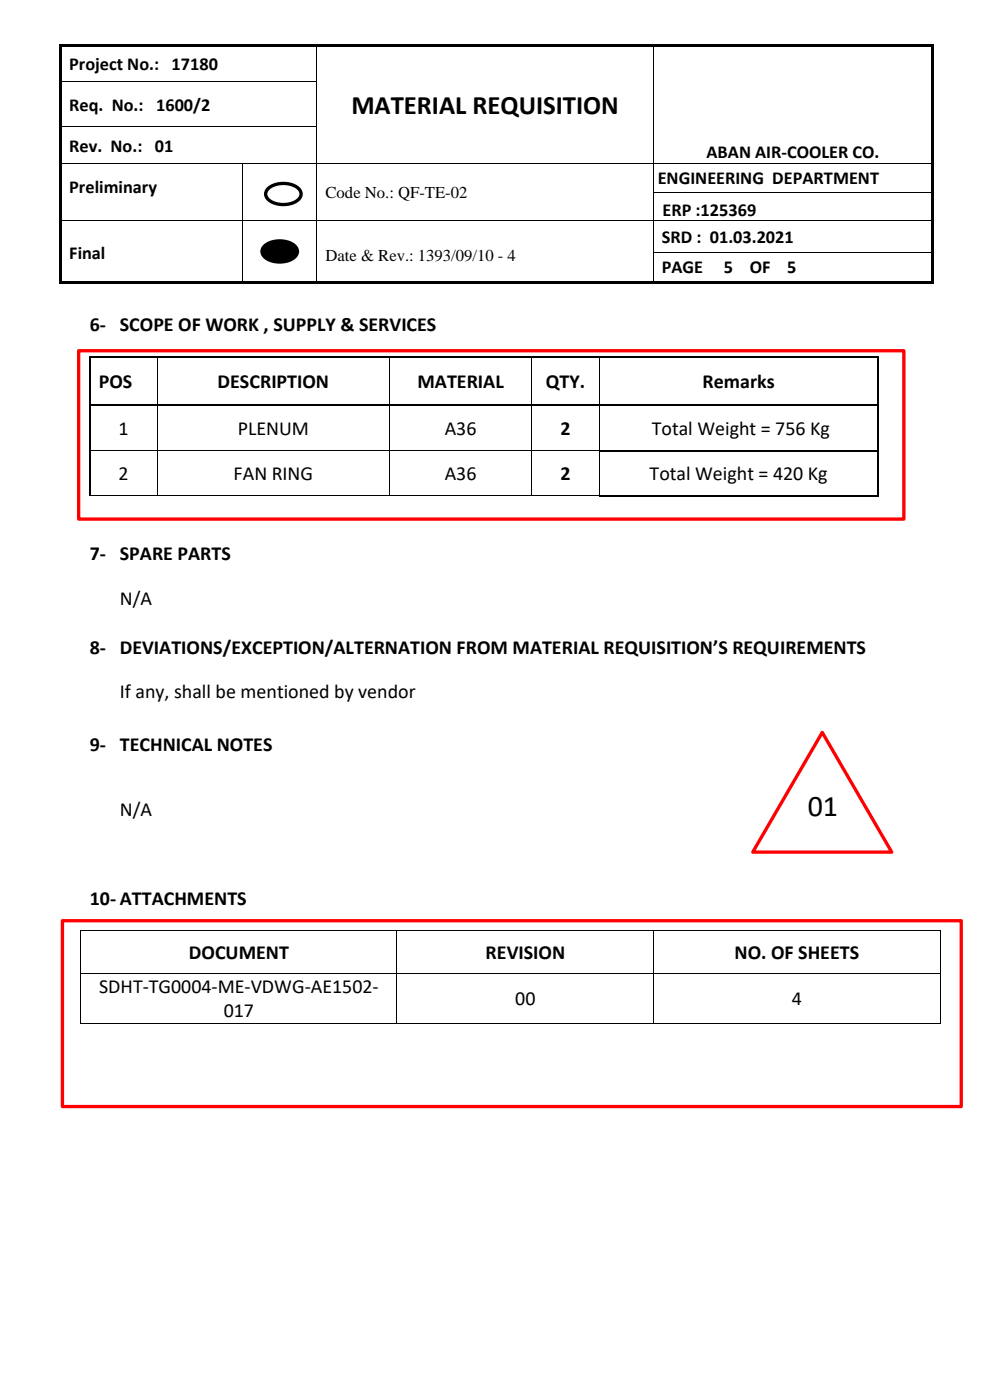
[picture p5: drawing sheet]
<svg xmlns="http://www.w3.org/2000/svg" width="210mm" height="297mm" viewBox="0 0 210 297" stroke-linecap="round" stroke-linejoin="round" font-family="sans-serif">
<g fill="#000">
<path d="M12.5 9.3h.5v.5h-.5zM13 9.3h54v.5h-54zM67 9.3h.5v.5h-.5zM67 17.2h.2v.5h-.2zM67.5 9.3h70.9v.5h-70.9zM138.4 9.3h.6v.5h-.6zM138.4 17.2h.2v.5h-.2zM139 9.3h58.4v.5h-58.4zM197.4 9.3h.5v.5h-.5zM12.5 34.5h.5v.2h-.5zM51.3 34.5h.2v.2h-.2zM67 26.6h.2v.6h-.2z"/>
<path d="M67 34.5h.2v.2h-.2zM138.4 26.6h.2v.6h-.2zM138.4 34.5h.2v.2h-.2zM197.4 34.5h.5v.2h-.5zM12.5 40.8h.5v.2h-.5zM12.5 46.8h.5v.2h-.5zM12.5 53.4h.5v.2h-.5zM51.3 40.8h.2v.2h-.2zM51.3 46.8h.2v.2h-.2zM51.3 53.4h.2v.2h-.2zM67 40.8h.2v.2h-.2zM67 46.8h.2v.2h-.2z"/>
<path d="M67 53.4h.2v.2h-.2zM138.4 40.8h.2v.2h-.2zM138.4 46.8h.2v.2h-.2zM138.4 53.4h.2v.2h-.2zM197.4 40.8h.5v.2h-.5zM197.4 46.8h.5v.2h-.5zM197.4 53.4h.5v.2h-.5zM12.5 59.7h.5v.5h-.5zM13 59.7h38.3v.5h-38.3zM51.3 59.7h.6v.5h-.6zM51.9 59.7h15.1v.5h-15.1zM67 59.7h.5v.5h-.5z"/>
<path d="M67.5 59.7h70.9v.5h-70.9zM138.4 59.7h.6v.5h-.6zM139 59.7h58.4v.5h-58.4zM197.4 59.7h.5v.5h-.5z"/>
</g>
<g fill="#000">
<path d="M12.5 9.8h.5v7.4h-.5z" fill-rule="evenodd"/>
<path d="M12.5 17.2h.5v.5h-.5z" fill-rule="evenodd"/>
<path d="M197.4 9.8h.5v7.4h-.5z" fill-rule="evenodd"/>
<path d="M197.4 17.2h.5v.5h-.5z" fill-rule="evenodd"/>
<path d="M12.5 17.7h.5v8.9h-.5z" fill-rule="evenodd"/>
<path d="M12.5 26.6h.5v.6h-.5z" fill-rule="evenodd"/>
<path d="M12.5 27.2h.5v7.3h-.5z" fill-rule="evenodd"/>
<path d="M197.4 17.7h.5v8.9h-.5z" fill-rule="evenodd"/>
<path d="M197.4 26.6h.5v.6h-.5z" fill-rule="evenodd"/>
<path d="M197.4 27.2h.5v7.3h-.5z" fill-rule="evenodd"/>
<path d="M12.5 34.7h.5v6.1h-.5z" fill-rule="evenodd"/>
<path d="M12.5 41h.5v5.8h-.5z" fill-rule="evenodd"/>
<path d="M12.5 47h.5v6.4h-.5z" fill-rule="evenodd"/>
<path d="M12.5 53.6h.5v6.1h-.5z" fill-rule="evenodd"/>
<path d="M55.9 52.4a5.2 5.2 0 0 1 6.8 0 1.73 1.73 0 0 1-1.1 2.7 5.3 5.3 0 0 1-5.7-.8 1.46 1.46 0 0 1 0-1.9z" fill-rule="evenodd"/>
<path d="M197.4 34.7h.5v6.1h-.5z" fill-rule="evenodd"/>
<path d="M197.4 41h.5v5.8h-.5z" fill-rule="evenodd"/>
<path d="M197.4 47h.5v6.4h-.5z" fill-rule="evenodd"/>
<path d="M197.4 53.6h.5v6.1h-.5z" fill-rule="evenodd"/>
</g>
<g fill="none" stroke="#000" stroke-width=".21">
<path d="M13 17.3h54M67.1 9.8v7.4M67.1 17.7v8.9M138.5 9.8v7.4M138.5 17.7v8.9M13 26.7h54M13 34.6h38.3M51.4 34.7v6.1M51.5 34.6h15.5M67.1 27.2v7.3M67.1 34.7v6.1M67.2 34.6h71.2"/>
<path d="M138.5 27.2v7.3M138.5 34.7v6.1M138.6 34.6h58.8M13 46.9h38.3M51.4 41v5.8M51.4 47v6.4M51.4 53.6v6.1M51.5 46.9h15.5M67.1 41v5.8M67.1 47v6.4M67.1 53.6v6.1M67.2 46.9h71.2"/>
<path d="M138.5 41v5.8M138.5 47v6.4M138.5 53.6v6.1M138.6 40.9h58.8M138.6 46.9h58.8M138.6 53.5h58.8"/>
</g>
<path d="M55.9 52.4a5.2 5.2 0 0 1 6.8 0 1.73 1.73 0 0 1-1.1 2.7 5.3 5.3 0 0 1-5.7-.8 1.46 1.46 0 0 1 0-1.9z" fill="none" stroke="#000" stroke-width=".71" stroke-linecap="butt"/>
<path d="M56.7 40.2a5.2 5.2 0 0 1 6.7 0 1.73 1.73 0 0 1-1 2.7 5.3 5.3 0 0 1-5.7-.8 1.46 1.46 0 0 1 0-1.9z" fill-rule="evenodd" fill="#fff"/>
<path d="M56.7 40.2a5.2 5.2 0 0 1 6.7 0 1.73 1.73 0 0 1-1 2.7 5.3 5.3 0 0 1-5.7-.8 1.46 1.46 0 0 1 0-1.9z" fill="none" stroke="#000" stroke-width=".71" stroke-linecap="butt"/>
<g fill="#000">
<path d="M18.9 75.6h.3v.4h-.3zM33.3 76h.1zM33.3 75.6h.3v.4h-.3zM82.5 76h.1zM82.5 75.6h.3v.4h-.3zM112.6 76h.2zM112.6 75.6h.4v.4h-.4zM126.9 76h.2zM126.9 75.6h.4v.4h-.4zM185.9 75.6h.4v.4h-.4zM18.9 85.8h.3v.4h-.3zM18.9 95.4h.3v.4h-.3z"/>
<path d="M33.3 86.1l.1 .1zM33.3 85.8h.3v.3h-.3zM33.3 95.4h.1v.4h-.1zM82.5 86.1l.1 .1zM82.5 85.8h.3v.3h-.3zM82.5 95.4h.1v.4h-.1zM112.6 86.1l.2 .1zM112.6 85.8h.4v.3h-.4zM112.6 95.4h.2v.4h-.2zM126.9 86.1l.2 .1zM126.9 85.8h.4v.3h-.4zM126.9 95.4h.2v.4h-.2z"/>
<path d="M185.9 85.8h.4v.4h-.4zM185.9 95.4h.4v.4h-.4zM33.3 105.1h.1v.1h-.1zM82.5 105.1h.1v.1h-.1zM112.6 105.1h.2v.1h-.2zM126.9 105.1h.2v.1h-.2zM185.9 105.1h.4v.3h-.4zM17.1 197.4h.1v.2h-.1zM84.1 197.4h.1v.2h-.1zM138.5 197.4h.2v.2h-.2zM199.2 197.4h.1v.2h-.1zM17.1 206.4h.1v.2h-.1z"/>
<path d="M17.1 217h.1v.1h-.1zM84.1 206.4h.1v.2h-.1zM84.1 217h.1v.1h-.1zM138.5 206.4h.2v.2h-.2zM138.5 217h.2v.1h-.2zM199.2 206.4h.1v.2h-.1zM199.2 217h.1v.1h-.1z"/>
</g>
<g fill="none" stroke="#000" stroke-width=".34">
<path d="M19 76v9.8M19.2 75.8h14.1M33.6 75.8h48.9M82.8 75.8h29.8M113 75.8h13.9M127.3 75.8h58.6M186.1 76v9.8M19 86.2v9.2M19 95.8v9.3M19.2 86h14.1M33.6 86h48.9M82.8 86h29.8"/>
<path d="M113 86h13.9M127.1 95.6h58.8M127.3 86h58.6M186.1 86.2v9.2M186.1 95.8v9.3M127.1 105.2h58.8"/>
</g>
<g fill="none" stroke="#000" stroke-width=".21">
<path d="M33.3 76v9.8M82.6 76v9.8M112.7 76v9.8M127 76v9.8M19.2 95.5h14.1M33.3 86.2v9.2M33.3 95.8v9.3M33.4 95.5h49.1M82.6 86.2v9.2M82.6 95.8v9.3M82.6 95.5h30M112.7 86.2v9.2"/>
<path d="M112.7 95.8v9.3M112.8 95.5h14.1M127 86.2v9.2M127 95.8v9.3M18.9 105.1h14.4M33.4 105.1h49.1M82.6 105.1h30M112.8 105.1h14.1M17.1 197.6v8.8M17.2 197.5h66.9M84.1 197.6v8.8M84.2 197.5h54.3"/>
<path d="M138.6 197.6v8.8M138.7 197.5h60.5M199.2 197.6v8.8M17.1 206.6v10.4M17.2 206.5h66.9M17.2 217h66.9M84.1 206.6v10.4M84.2 206.5h54.3M84.2 217h54.3M138.6 206.6v10.4M138.7 206.5h60.5M138.7 217h60.5"/>
<path d="M199.2 206.6v10.4"/>
</g>
<path d="M46.6 221.8h5.8v7.4h-5.8z" fill-rule="evenodd" fill="#fff"/>
<path d="M16.7 74.4h174.9v35.7h-174.9zM174.3 155.4l14.7 25.4h-29.5zM13.2 195.3h190.5v39.5h-190.5z" fill="none" stroke="#f00" stroke-width=".71" stroke-linecap="butt"/>
<text font-size="6.3" x="171.2" y="173.2">01</text>
<text font-size="5.7" x="74.5" y="24.2">MATERIAL REQUISITION</text>
<g font-size="4.2">
<text x="19" y="70.2">6- SCOPE OF WORK , SUPPLY &amp; SERVICES</text>
<text x="21" y="82.3">POS</text>
<text x="46.1" y="82.3">DESCRIPTION</text>
<text x="88.5" y="82.3">MATERIAL</text>
<text x="115.7" y="82.3">QTY.</text>
<text x="148.9" y="82.3">Remarks</text>
<text x="25.1" y="92.2">1</text>
<text x="50.4" y="92.2">PLENUM</text>
<text x="94.3" y="92.2">A36</text>
<text x="118.8" y="92.2">2</text>
<text x="138.2" y="92.2">Total Weight = 756 Kg</text>
<text x="25.1" y="101.8">2</text>
<text x="49.5" y="101.8">FAN RING</text>
<text x="94.3" y="101.8">A36</text>
<text x="118.8" y="101.8">2</text>
<text x="137.7" y="101.8">Total Weight = 420 Kg</text>
<text x="19" y="118.9">7- SPARE PARTS</text>
<text x="25.4" y="128.4">N/A</text>
<text x="19" y="138.7">8- DEVIATIONS/EXCEPTION/ALTERNATION FROM MATERIAL REQUISITION’S REQUIREMENTS</text>
<text x="25.4" y="148.1">If any, shall be mentioned by vendor</text>
<text x="19" y="159.3">9- TECHNICAL NOTES</text>
<text x="25.4" y="173.2">N/A</text>
<text x="19" y="191.9">10- ATTACHMENTS</text>
<text x="40" y="203.5">DOCUMENT</text>
<text x="102.9" y="203.5">REVISION</text>
<text x="155.7" y="203.5">NO. OF SHEETS</text>
<text x="21" y="210.7">SDHT-TG0004-ME-VDWG-AE1502-</text>
<text x="47.4" y="215.8">017</text>
<text x="109.2" y="213.2">00</text>
<text x="167.8" y="213.2">4</text>
</g>
<g font-size="3.9">
<text x="14.7" y="14.8">Project No.: 17180</text>
<text x="14.7" y="23.5">Req. No.: 1600/2</text>
<text x="14.7" y="32.2">Rev. No.: 01</text>
<text x="149.8" y="33.5">ABAN AIR-COOLER CO.</text>
<text x="14.7" y="41">Preliminary</text>
<text x="139.4" y="39.1">ENGINEERING DEPARTMENT</text>
<text x="140.4" y="45.8">ERP :125369</text>
<text x="140.3" y="51.5">SRD : 01.03.2021</text>
<text x="14.7" y="54.8">Final</text>
<text x="140.3" y="58">PAGE</text>
<text x="153.4" y="58">5</text>
<text x="158.9" y="58">OF</text>
<text x="166.8" y="58">5</text>
</g>
<g font-size="3.5">
<text x="69" y="42">Code No.: QF-TE-02</text>
<text x="69" y="55.3">Date &amp; Rev.: 1393/09/10 - 4</text>
</g>
</svg>
